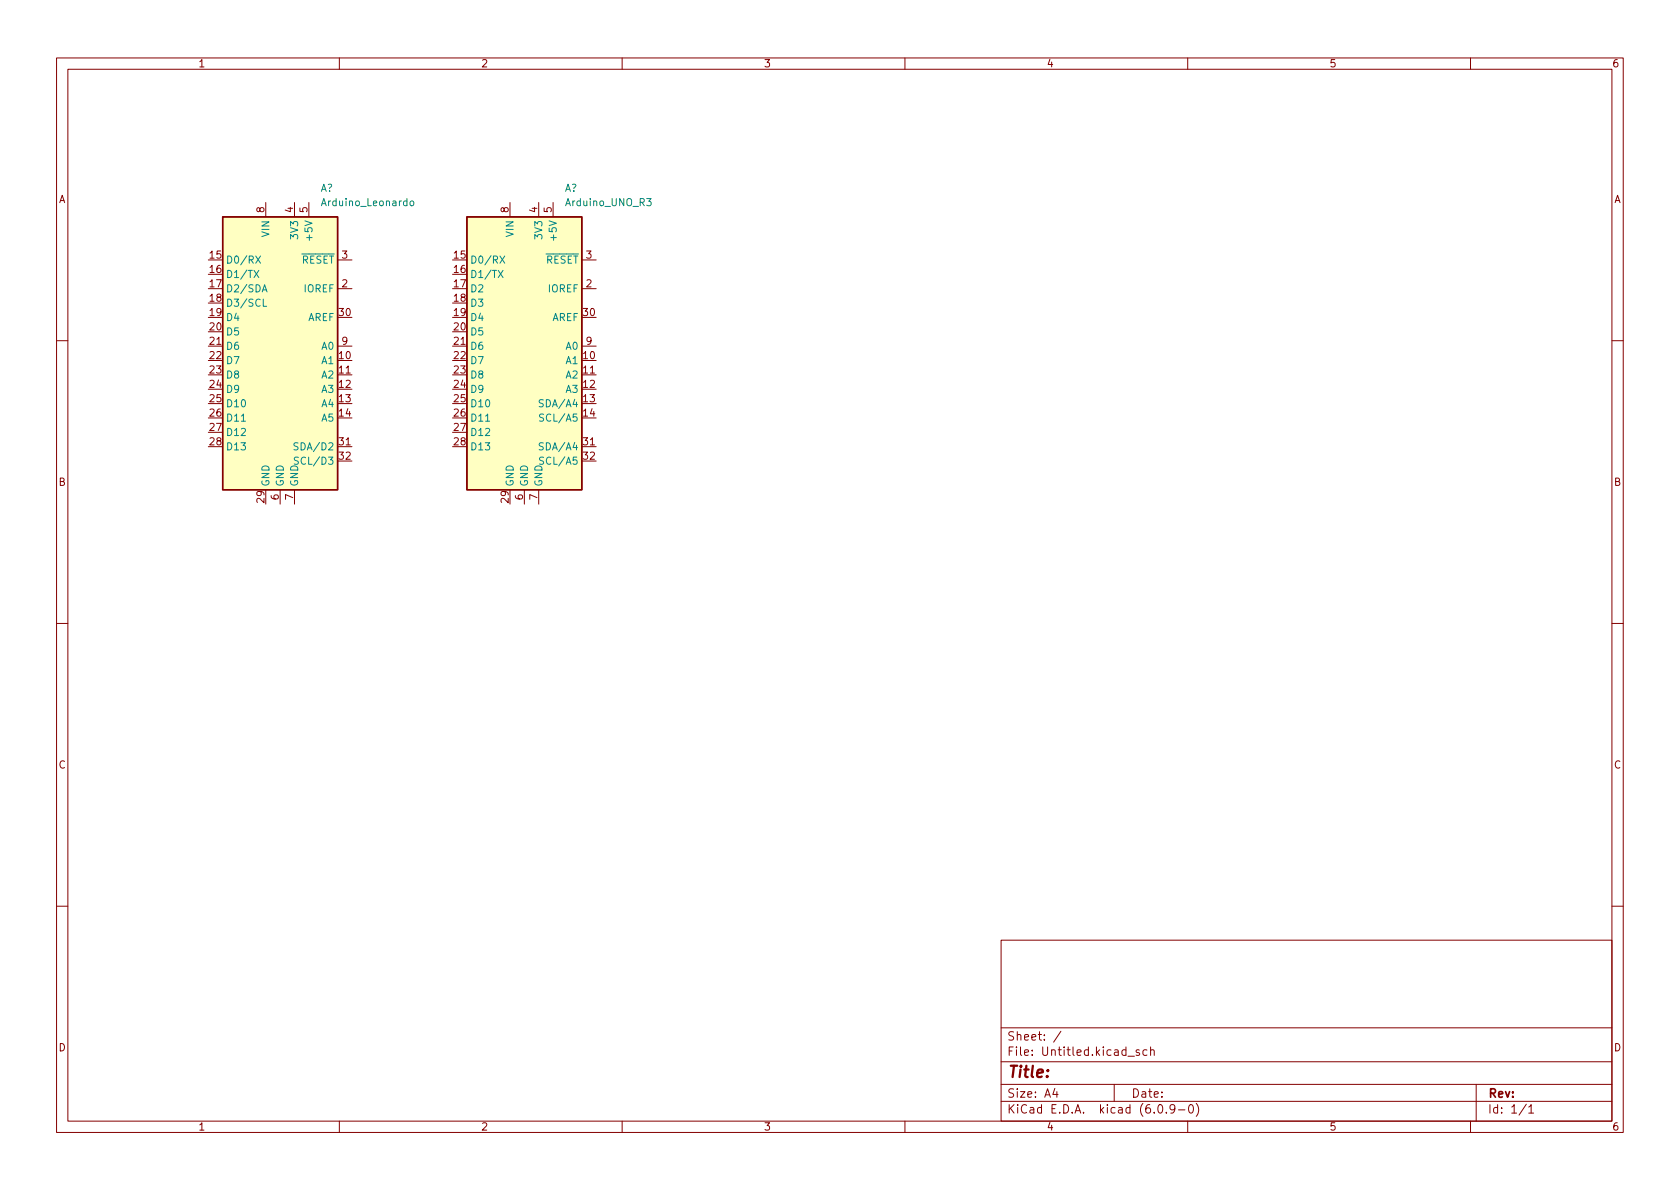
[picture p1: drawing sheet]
<svg xmlns="http://www.w3.org/2000/svg" width="297mm" height="210mm" viewBox="0 0 297 210" stroke-linecap="round" stroke-linejoin="round" font-family="sans-serif">
<g fill="none" stroke="#840000" stroke-width=".18">
<path d="M10 10.2h277v190.1h-277zM12 12.2h273v186.1h-273zM60 10.2v2M110 10.2v2M160 10.2v2M210 10.2v2M260 10.2v2M47 35.8v2.5M52.1 35.8v2.5M54.6 35.8v2.5M90.2 35.8v2.5M95.2 35.8v2.5"/>
<path d="M97.8 35.8v2.5M59.7 51h2.5M59.7 46h2.5M102.9 51h2.5M102.9 46h2.5M10 60.2h2M36.8 61.2h2.6M59.7 66.3h2.5M59.7 61.2h2.5M59.7 79h2.5M80 61.2h2.5M102.9 66.3h2.5"/>
<path d="M102.9 61.2h2.5M102.9 79h2.5M285 60.2h2M49.5 86.6v2.5M52.1 86.6v2.5M92.7 86.6v2.5M95.2 86.6v2.5M10 110.2h2M285 110.2h2M10 160.2h2M177 166.3h108v32h-108zM285 160.2h2"/>
<path d="M60 198.3v2M110 198.3v2M160 198.3v2M177 194.8h108M177 191.8h108M177 187.8h108M177 181.8h108M186.5 192.5l-.4 1h1M186.9 193v1M187.6 182.4l-1.3 1.9M197 191.8v3M199.4 186.8h1.2"/>
<path d="M201.4 185.7l-.3-.1-.2 .2v.3l.5 .1v.4h-.5M202.8 185.7l-.4-.1-.3 .3v.4l.1 .3h.6M203.4 185.8l.2-.2 .4 .1 .1 .9M203.4 185.1v1.5M204.9 195.4l.2-.1a.81 .81 0 0 1 .6 .7 .81 .81 0 0 1-.3 .8h-.2a.81 .81 0 0 1-.6-.6 .81 .81 0 0 1 .3-.8zM206.2 196.7v.1M207.7 196l-.3 .3h-.3l-.2-.3 .1-.6 .4-.1 .2 .2a.99 .99 0 0 1-.3 1.3h-.3M208.4 196.3h1.1M210 198.3v2M210.4 195.4l.1-.1a.81 .81 0 0 1 .6 .7 .81 .81 0 0 1-.3 .8h-.2a.81 .81 0 0 1-.5-.6 .81 .81 0 0 1 .3-.8zM211.5 195.1a1.72 1.72 0 0 1 0 2.3M260 198.3v2"/>
<path d="M261 191.8v6.5M269.9 195.3l-1.3 1.9M270.3 195.8l.4-.5v1.5M270.3 196.8h.9"/>
</g>
<g fill="#ffffc2" stroke="#ffffc2" stroke-width=".18">
<path d="M39.4 38.3h20.3v48.3h-20.3z"/>
<path d="M82.5 38.3h20.4v48.3h-20.4z"/>
</g>
<path d="M39.4 38.3h20.3v48.3h-20.3zM82.5 38.3h20.4v48.3h-20.4z" fill="none" stroke="#840000" stroke-width=".25"/>
<g fill="none" stroke="#008484" stroke-width=".18">
<path d="M72.6 35.7l.1-.2 .4 .2 .1 .4-.2 .2-.3 .1-.1-.1zM114.3 35.1h.8l-.4 .5 .4 .1v.6l-.2 .1-.6-.1M44.9 47.8l.9 1.3M45.2 45.3l.9 1.2M45.8 47.8l-.9 1.3M46.1 45.3l-.9 1.2M46.4 51.6l.4-1.2 .4 1.2M46.5 51.3h.6M46.5 52.9v1.3h.7M88.1 47.8l.8 1.3M88.4 45.3l.8 1.2M88.9 47.8l-.8 1.3"/>
<path d="M89.2 45.3l-.8 1.2M42.7 74.5h.7M52.7 78.4l-.5-.1-.2 .1v.4l.6 .2 .1 .3-.2 .3-.5-.1M85.9 74.5h.7M96.1 70.7h-.5l-.2 .1v.4l.5 .2 .2 .3-.3 .2h-.5M96.1 78.4l-.5-.1-.2 .1v.4l.5 .2 .2 .3-.3 .3-.5-.1M96.1 73.3l-.5-.1-.1 .1v.4l.5 .2 .1 .3-.2 .3-.5-.1M52.8 80.9l-.5-.1-.2 .2v.3l.5 .3 .2 .3-.3 .2-.5-.1M96.1 80.9l-.5-.1-.1 .2v.3l.5 .3 .1 .3-.2 .2-.5-.1"/>
</g>
<text font-size="2.8" fill="#840000" x="178" y="190.6">Title:</text>
<g font-size="2.1" fill="#840000">
<text x="178" y="184">Sheet: /</text>
<text x="178" y="186.7">File: Untitled.kicad_sch</text>
<text x="178" y="196.9">KiCad E.D.A. kicad (6.0.9-0)</text>
<text x="178" y="194.1">Size: A4</text>
<text x="200" y="194.1">Date:</text>
<text x="263" y="194.1">Rev:</text>
<text x="263" y="196.9">Id: 1/1</text>
</g>
<g font-size="1.8" fill="#840000">
<text x="35" y="11.9">1</text>
<text x="85" y="11.9">2</text>
<text x="135" y="11.9">3</text>
<text x="185" y="11.9">4</text>
<text x="235" y="11.9">5</text>
<text x="285" y="11.9">6</text>
<text x="10.3" y="35.9">A</text>
<text x="285.3" y="35.9">A</text>
<text x="46.7" y="37.6" transform="rotate(-90 46.7 37.6)">8</text>
<text x="51.8" y="37.6" transform="rotate(-90 51.8 37.6)">4</text>
<text x="54.4" y="37.6" transform="rotate(-90 54.4 37.6)">5</text>
<text x="89.9" y="37.6" transform="rotate(-90 89.9 37.6)">8</text>
<text x="95" y="37.6" transform="rotate(-90 95 37.6)">4</text>
<text x="97.5" y="37.6" transform="rotate(-90 97.5 37.6)">5</text>
<text x="37.1" y="45.7">15</text>
<text x="60.5" y="45.7">3</text>
<text x="80.3" y="45.7">15</text>
<text x="103.6" y="45.7">3</text>
<text x="37.1" y="48.3">16</text>
<text x="37.1" y="50.8">17</text>
<text x="37.1" y="53.3">18</text>
<text x="60.5" y="50.8">2</text>
<text x="80.3" y="48.3">16</text>
<text x="80.3" y="50.8">17</text>
<text x="80.3" y="53.3">18</text>
<text x="103.6" y="50.8">2</text>
<text x="37.1" y="55.9">19</text>
<text x="37.1" y="58.4">20</text>
<text x="60" y="55.9">30</text>
<text x="80.3" y="55.9">19</text>
<text x="80.3" y="58.4">20</text>
<text x="103.2" y="55.9">30</text>
<text x="37.1" y="61">21</text>
<text x="37.1" y="63.5">22</text>
<text x="60" y="63.5">10</text>
<text x="60.5" y="61">9</text>
<text x="80.3" y="61">21</text>
<text x="80.3" y="63.5">22</text>
<text x="103.2" y="63.5">10</text>
<text x="103.6" y="61">9</text>
<text x="37.1" y="66">23</text>
<text x="37.1" y="68.6">24</text>
<text x="37.1" y="71.1">25</text>
<text x="60" y="66">11</text>
<text x="60" y="68.6">12</text>
<text x="60" y="71.1">13</text>
<text x="80.3" y="66">23</text>
<text x="80.3" y="68.6">24</text>
<text x="80.3" y="71.1">25</text>
<text x="103.2" y="66">11</text>
<text x="103.2" y="68.6">12</text>
<text x="103.2" y="71.1">13</text>
<text x="37.1" y="73.7">26</text>
<text x="37.1" y="76.2">27</text>
<text x="60" y="73.7">14</text>
<text x="80.3" y="73.7">26</text>
<text x="80.3" y="76.2">27</text>
<text x="103.2" y="73.7">14</text>
<text x="37.1" y="78.7">28</text>
<text x="60" y="78.7">31</text>
<text x="60" y="81.3">32</text>
<text x="80.3" y="78.7">28</text>
<text x="103.2" y="78.7">31</text>
<text x="103.2" y="81.3">32</text>
<text x="10.3" y="85.9">B</text>
<text x="46.7" y="88.9" transform="rotate(-90 46.7 88.9)">29</text>
<text x="49.3" y="88.4" transform="rotate(-90 49.3 88.4)">6</text>
<text x="51.8" y="88.4" transform="rotate(-90 51.8 88.4)">7</text>
<text x="89.9" y="88.9" transform="rotate(-90 89.9 88.9)">29</text>
<text x="92.5" y="88.4" transform="rotate(-90 92.5 88.4)">6</text>
<text x="95" y="88.4" transform="rotate(-90 95 88.4)">7</text>
<text x="285.3" y="85.9">B</text>
<text x="10.3" y="135.9">C</text>
<text x="285.3" y="135.9">C</text>
<text x="10.3" y="185.9">D</text>
<text x="285.3" y="185.9">D</text>
<text x="35" y="199.9">1</text>
<text x="85" y="199.9">2</text>
<text x="135" y="199.9">3</text>
<text x="185" y="199.9">4</text>
<text x="235" y="199.9">5</text>
<text x="285" y="199.9">6</text>
</g>
<g font-size="1.8" fill="#008484">
<text x="56.6" y="33.9">A?</text>
<text x="99.8" y="33.9">A?</text>
<text x="47.6" y="41.8" transform="rotate(-90 47.6 41.8)">VIN</text>
<text x="57.1" y="36.4">Arduino_Leonardo</text>
<text x="90.8" y="41.8" transform="rotate(-90 90.8 41.8)">VIN</text>
<text x="100.2" y="36.4">Arduino_UNO_R3</text>
<text x="39.9" y="46.6">D0/RX</text>
<text x="51.9" y="46.6">~{RESET}</text>
<text x="52.7" y="42" transform="rotate(-90 52.7 42)">3V3</text>
<text x="55.2" y="42.1" transform="rotate(-90 55.2 42.1)">+5V</text>
<text x="83.1" y="46.6">D0/RX</text>
<text x="95.1" y="46.6">~{RESET}</text>
<text x="95.9" y="42" transform="rotate(-90 95.9 42)">3V3</text>
<text x="98.4" y="42.1" transform="rotate(-90 98.4 42.1)">+5V</text>
<text x="39.9" y="49.1">D1/TX</text>
<text x="39.9" y="51.7">D2/SDA</text>
<text x="53.8" y="51.7">IOREF</text>
<text x="83.1" y="49.1">D1/TX</text>
<text x="83.1" y="51.7">D2</text>
<text x="97" y="51.7">IOREF</text>
<text x="39.9" y="54.2">D3/SCL</text>
<text x="39.9" y="56.8">D4</text>
<text x="39.9" y="59.3">D5</text>
<text x="54.4" y="56.8">AREF</text>
<text x="83.1" y="54.2">D3</text>
<text x="83.1" y="56.8">D4</text>
<text x="83.1" y="59.3">D5</text>
<text x="97.5" y="56.8">AREF</text>
<text x="39.9" y="61.8">D6</text>
<text x="39.9" y="64.4">D7</text>
<text x="56.9" y="64.4">A1</text>
<text x="56.9" y="61.8">A0</text>
<text x="83.1" y="61.8">D6</text>
<text x="83.1" y="64.4">D7</text>
<text x="100.1" y="64.4">A1</text>
<text x="100.1" y="61.8">A0</text>
<text x="39.9" y="66.9">D8</text>
<text x="39.9" y="69.5">D9</text>
<text x="56.9" y="66.9">A2</text>
<text x="56.9" y="69.5">A3</text>
<text x="83.1" y="66.9">D8</text>
<text x="83.1" y="69.5">D9</text>
<text x="100.1" y="66.9">A2</text>
<text x="100.1" y="69.5">A3</text>
<text x="39.9" y="72">D10</text>
<text x="39.9" y="74.5">D11</text>
<text x="39.9" y="77.1">D12</text>
<text x="56.9" y="72">A4</text>
<text x="56.9" y="74.5">A5</text>
<text x="83.1" y="72">D10</text>
<text x="83.1" y="74.5">D11</text>
<text x="83.1" y="77.1">D12</text>
<text x="95.9" y="72">SDA/A4</text>
<text x="96.1" y="74.5">SCL/A5</text>
<text x="39.9" y="79.6">D13</text>
<text x="52.7" y="79.6">SDA/D2</text>
<text x="52.9" y="82.2">SCL/D3</text>
<text x="83.1" y="79.6">D13</text>
<text x="95.9" y="79.6">SDA/A4</text>
<text x="96.1" y="82.2">SCL/A5</text>
<text x="47.6" y="86.1" transform="rotate(-90 47.6 86.1)">GND</text>
<text x="50.2" y="86.1" transform="rotate(-90 50.2 86.1)">GND</text>
<text x="52.7" y="86.1" transform="rotate(-90 52.7 86.1)">GND</text>
<text x="90.8" y="86.1" transform="rotate(-90 90.8 86.1)">GND</text>
<text x="93.3" y="86.1" transform="rotate(-90 93.3 86.1)">GND</text>
<text x="95.9" y="86.1" transform="rotate(-90 95.9 86.1)">GND</text>
</g>
</svg>
